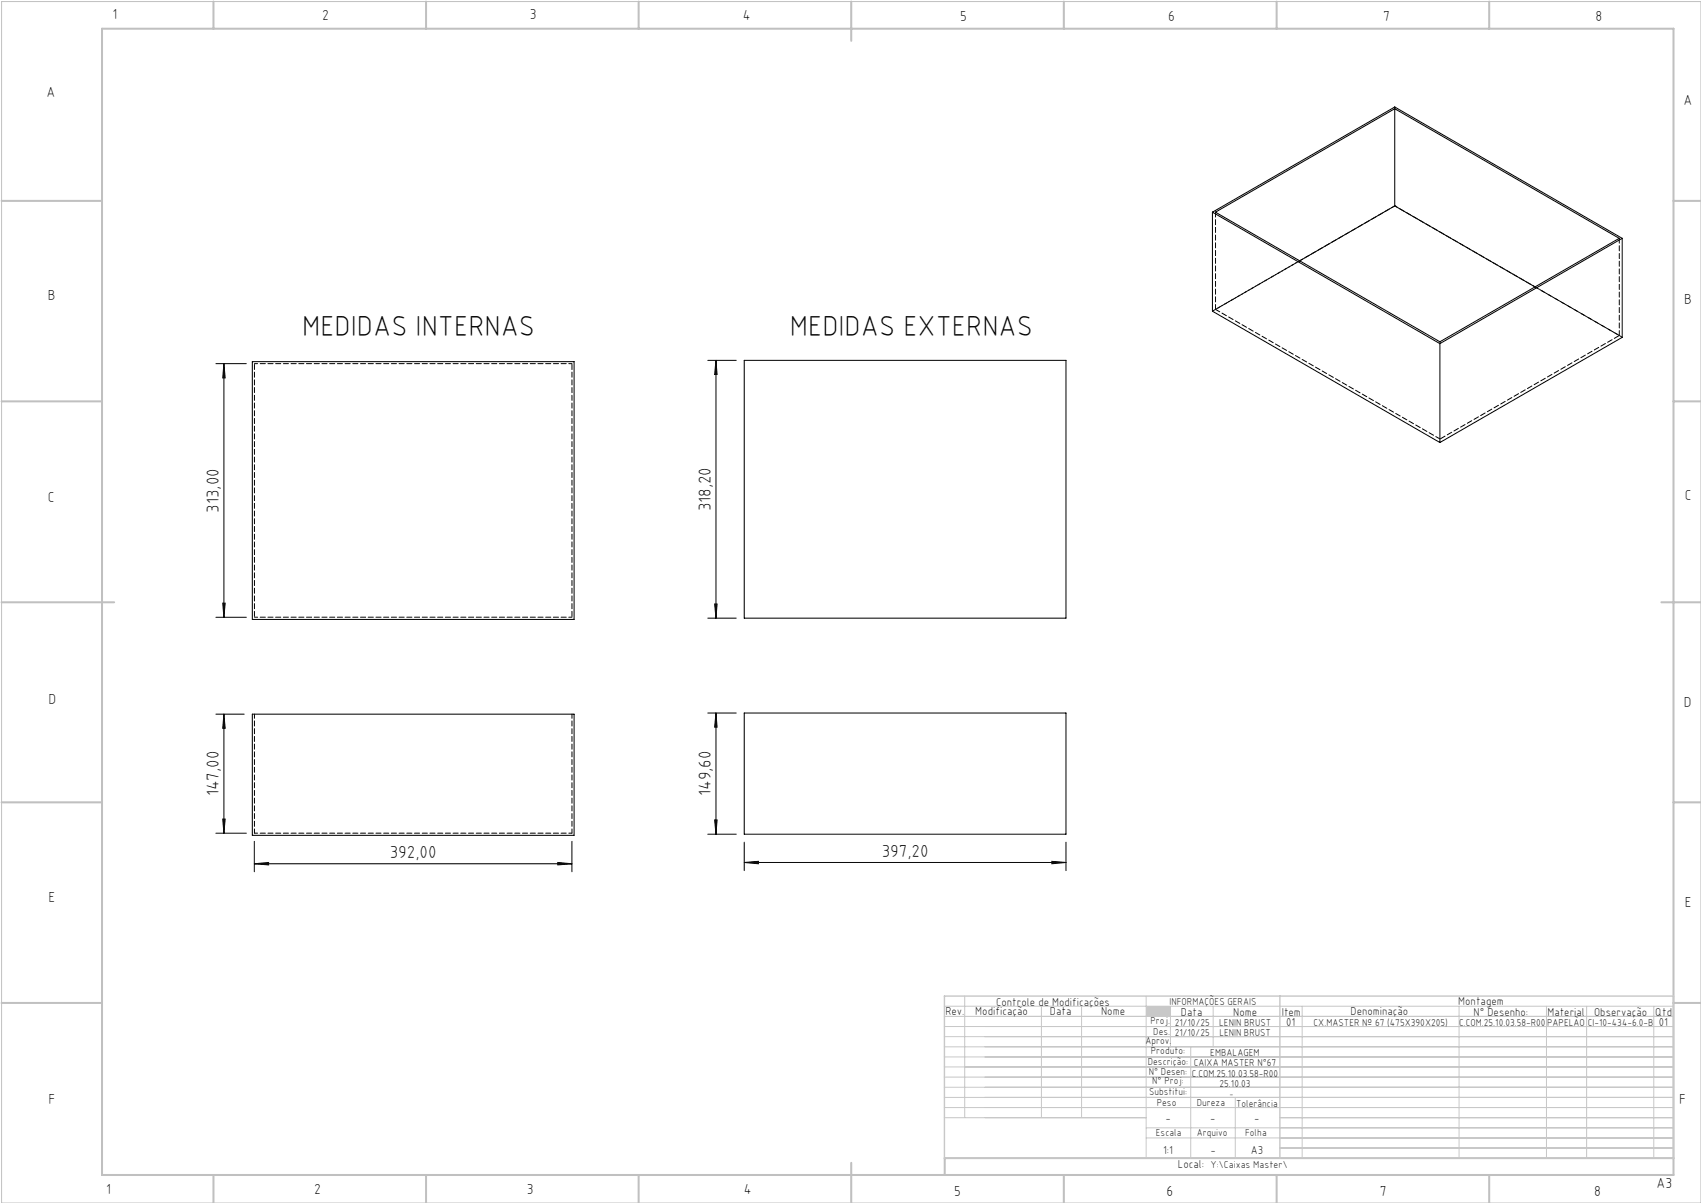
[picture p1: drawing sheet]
<svg xmlns="http://www.w3.org/2000/svg" width="420mm" height="297mm" viewBox="0 0 420 297" stroke-linecap="round" stroke-linejoin="round" font-family="sans-serif">
<path d="M.4 .4h419.6v296.6h-419.6z" fill="none" stroke="#c0c0c0" stroke-width=".25"/>
<g fill="none" stroke="#c0c0c0" stroke-width=".5">
<path d="M25.2 7.1h388v283h-388zM52.7 .4v6.7M105.2 .4v6.7M157.7 .4v6.7M210.2 .4v9.7M262.7 .4v6.7M315.2 .4v6.7M367.7 .4v6.7M.4 49.6h24.8M413.2 49.6h6.8M.4 99.1h24.8M413.2 99.1h6.8"/>
<path d="M.4 148.7h27.8M410.2 148.7h9.8M.4 198.1h24.8M413.2 198.1h6.8M.4 247.6h24.8M413.2 247.6h6.8M52.7 290.1v6.9M105.2 290.1v6.9M157.7 290.1v6.9M210.2 287.1v9.9M262.7 290.1v6.9M315.2 290.1v6.9"/>
<path d="M367.7 290.1v6.9M413.2 285.9h-179.9v4.2"/>
</g>
<g fill="none" stroke="#c3c8d2" stroke-width=".25">
<path d="M233.2 250.9h180M233.2 248.4h180M233.2 253.4h180M233.2 255.9h180M233.2 258.4h180M238.2 245.9v30M257.1 248.4v27.5M267.1 248.4v27.5M283 245.9v40M289 248.4v10M294 258.4v27.5M299.5 248.4v10"/>
<path d="M321.5 248.4v37.5M360.3 248.4v37.5M381.8 248.4v37.5M391.8 248.4v37.5M408.3 248.4v37.5M233.2 260.9h180M233.2 263.4h180M233.2 265.9h180M233.2 268.4h180M233.2 270.9h180M233.2 273.4h180M233.2 275.9h49.8"/>
<path d="M283 278.4h130.2M305 270.9v15M316 275.9h97.2M283 280.9h130.2M316 283.4h97.2"/>
</g>
<path d="M233.2 245.9h180v40h-180zM316 245.9v40" fill="none" stroke="#c3c8d2" stroke-width=".35"/>
<path d="M283 248.4h6v2.5h-6z" fill-rule="evenodd" fill="#c3c8d2"/>
<g fill="none" stroke="#000" stroke-width=".25">
<path d="M344.4 26.8v24M299.4 52.4v24.4l56.1 32.5M299.4 52.4l56.1 32.4M299.4 52.4l45-26 56.1 32.4M300.1 52.4l44.3-25.6 55.4 32-44.3 25.6zM344.4 50.8l34.6 20M344.4 50.8l-23.5 13.6M400.5 58.8l-45 26M400.5 58.8v24.5l-45 26M53.3 89.8h7.5M55.3 89.8v62.6M55.3 89.8l.3 3.5h-.6z"/>
<path d="M62.3 89.3h79.4v63.6h-79.4zM174.8 89h7M176.8 89l.3 3.5h-.6zM176.8 89v63.6M183.8 89h79.4v63.6h-79.4zM355.5 84.8v24.5M53.3 152.4h7.5M55 148.9h.6l-.3 3.5zM174.8 152.6h7M176.5 149.1h.6l-.3 3.5zM53.3 176.3h7M55.3 176.3v29.4"/>
<path d="M55.3 176.3l.3 3.5h-.6zM62.3 176.3h79.4v29.9h-79.4zM174.8 176h7M176.8 176l.3 3.5h-.6zM176.8 176v29.9M183.8 176h79.4v29.9h-79.4zM53.3 205.7h7.5M55 202.2h.6l-.3 3.5zM62.8 213.3l3.5-.4v.6zM62.8 207.7v7.5M62.8 213.3h78.4M137.7 212.9l3.5 .4-3.5 .2z"/>
<path d="M141.2 207.7v7.5M174.8 205.9h7M176.5 202.4h.6l-.3 3.5zM183.8 212.9l3.5-.2v.6zM183.8 207.9v7M183.8 212.9h79.4M259.7 212.7l3.5 .2-3.5 .4zM263.2 207.9v7"/>
</g>
<g fill="#000">
<path d="M55 148.9h.6l-.3 3.5zM55.3 89.8l.3 3.5h-.6zM176.5 149.1h.6l-.3 3.5zM176.8 89l.3 3.5h-.6z"/>
<path d="M55.3 176.3l.3 3.5h-.6zM55 202.2h.6l-.3 3.5zM176.8 176l.3 3.5h-.6zM176.5 202.4h.6l-.3 3.5z"/>
<path d="M62.8 213.3l3.5-.4v.6zM137.7 212.9l3.5 .4-3.5 .2zM183.8 212.9l3.5-.2v.6zM259.7 212.7l3.5 .2-3.5 .4z"/>
</g>
<path d="M62.8 176.3v29.4M141.2 176.3v29.4" fill="none" stroke="#000" stroke-width=".25" stroke-dasharray="1.3 .6" stroke-dashoffset=".2"/>
<path d="M62.8 89.8h78.4M141.2 152.4h-78.4M62.8 205.7h78.4" fill="none" stroke="#000" stroke-width=".25" stroke-dasharray="1.3 .6" stroke-dashoffset=".5"/>
<path d="M141.2 89.8v62.6M355.6 108.4l44.2-25.6M62.8 152.4v-62.6" fill="none" stroke="#000" stroke-width=".25" stroke-dasharray="1.3 .6" stroke-dashoffset="-.2"/>
<path d="M344.4 26.4v.4M344.4 50.8h.1M355.6 84.4v.4" fill="none" stroke="#000" stroke-width=".25" stroke-dasharray="1.3 .6"/>
<path d="M300.1 52.4v24M399.8 58.8v24M300.1 76.4l55.5 32M320.9 64.4l-20.8 12M399.8 82.8l-20.8-12" fill="none" stroke="#000" stroke-width=".25" stroke-dasharray="1.3 .6" stroke-dashoffset=".1"/>
<path d="M400.6 83.3l-56.2-32.5" fill="none" stroke="#000" stroke-width=".25" stroke-dasharray="1.3 .6" stroke-dashoffset=".6"/>
<path d="M344.4 50.8l-45 26" fill="none" stroke="#000" stroke-width=".25" stroke-dasharray="1.3 .6" stroke-dashoffset=".4"/>
<g font-size="7.1">
<text x="74.6" y="82.9">MEDIDAS INTERNAS</text>
<text x="195" y="82.9">MEDIDAS EXTERNAS</text>
</g>
<g font-size="4.3">
<text x="54" y="126.6" transform="rotate(-90 54 126.6)">313,00</text>
<text x="175.5" y="126.3" transform="rotate(-90 175.5 126.3)">318,20</text>
<text x="54" y="196.6" transform="rotate(-90 54 196.6)">147,00</text>
<text x="175.5" y="196.6" transform="rotate(-90 175.5 196.6)">149,60</text>
<text x="96.2" y="211.9">392,00</text>
<text x="217.7" y="211.6">397,20</text>
</g>
<g font-size="3.6">
<text x="27.8" y="4.8">1</text>
<text x="79.5" y="4.9">2</text>
<text x="130.8" y="4.8">3</text>
<text x="183.4" y="4.9">4</text>
<text x="237.1" y="5.1">5</text>
<text x="288.4" y="5.2">6</text>
<text x="341.5" y="5.1">7</text>
<text x="394" y="5.2">8</text>
<text x="11.5" y="24">A</text>
<text x="415.7" y="25.8">A</text>
<text x="11.8" y="74.1">B</text>
<text x="415.8" y="75.1">B</text>
<text x="11.8" y="124">C</text>
<text x="416" y="123.5">C</text>
<text x="12" y="173.7">D</text>
<text x="415.8" y="174.7">D</text>
<text x="12" y="222.6">E</text>
<text x="416" y="223.9">E</text>
<text x="12" y="272.6">F</text>
<text x="414.6" y="272.6">F</text>
<text x="409" y="293.3">A3</text>
<text x="26.2" y="294.8">1</text>
<text x="77.6" y="294.8">2</text>
<text x="130.1" y="294.8">3</text>
<text x="183.7" y="294.7">4</text>
<text x="235.6" y="295.2">5</text>
<text x="288" y="295.2">6</text>
<text x="340.7" y="295.2">7</text>
<text x="393.6" y="295.2">8</text>
</g>
<g font-size="2.9">
<text x="240.8" y="250.6">Modificação</text>
<text x="259.2" y="250.6">Data</text>
<text x="271.9" y="250.6">Nome</text>
<text x="290.9" y="288.4">Local:</text>
</g>
<g font-size="2.8">
<text x="233.4" y="250.6">Rev.</text>
<text x="246" y="248.4">Controle de Modificações</text>
<text x="291.6" y="250.8">Data</text>
<text x="304.5" y="250.8">Nome</text>
<text x="316.5" y="250.9">Item</text>
<text x="333.5" y="250.5">Denominação</text>
<text x="360.1" y="248.2">Montagem</text>
<text x="363.9" y="250.8">N° Desenho:</text>
<text x="382.1" y="250.8">Material</text>
<text x="393.6" y="250.8">Observação</text>
<text x="408.7" y="250.9">Qtd</text>
<text x="317.6" y="253.3">01</text>
<text x="409.6" y="253.3">01</text>
<text x="287.7" y="276.9">-</text>
<text x="298.8" y="276.9">-</text>
<text x="309.7" y="276.9">-</text>
<text x="287.2" y="284.8">1:1</text>
<text x="298.9" y="284.8">-</text>
<text x="308.8" y="284.8">A3</text>
</g>
<g font-size="2.5">
<text x="288.7" y="248.2">INFORMAÇÕES GERAIS</text>
<text x="282.8" y="257.8">Aprov.</text>
<text x="284.1" y="252.9">Proj.</text>
<text x="284.8" y="255.4">Des.</text>
<text x="290.1" y="255.8">21/10/25</text>
<text x="290.1" y="253.3">21/10/25</text>
<text x="301" y="253.3">LENIN BRUST</text>
<text x="301.1" y="255.8">LENIN BRUST</text>
<text x="324.3" y="253.3">CX.MASTER Nº 67 (475X390X205)</text>
<text x="360.3" y="253.3">C.COM.25.10.03.58-R00</text>
<text x="382" y="253.3">PAPELÃO</text>
<text x="392" y="253.3">CI-10-434-6.0-B</text>
<text x="283.4" y="262.9">Descrição:</text>
<text x="284.2" y="260.3">Produto:</text>
<text x="294.7" y="263.3">CAIXA MASTER N°67</text>
<text x="298.8" y="260.7">EMBALAGEM</text>
<text x="283.7" y="265.4">N° Desen:</text>
<text x="284.5" y="267.7">N° Proj:</text>
<text x="294.3" y="265.9">C.COM.25.10.03.58-R00</text>
<text x="301.1" y="268.3">25.10.03</text>
<text x="283.7" y="270.4">Substitui:</text>
<text x="285.6" y="273">Peso</text>
<text x="295.5" y="273">Dureza</text>
<text x="305.2" y="273.3">Tolerância</text>
<text x="285.4" y="280.4">Escala</text>
<text x="295.5" y="280.4">Arquivo</text>
<text x="307.5" y="280.4">Folha</text>
<text x="298.9" y="288.4">Y:\Caixas Master\</text>
</g>
<text font-size="2.1" x="303.5" y="270.9">-</text>
</svg>
